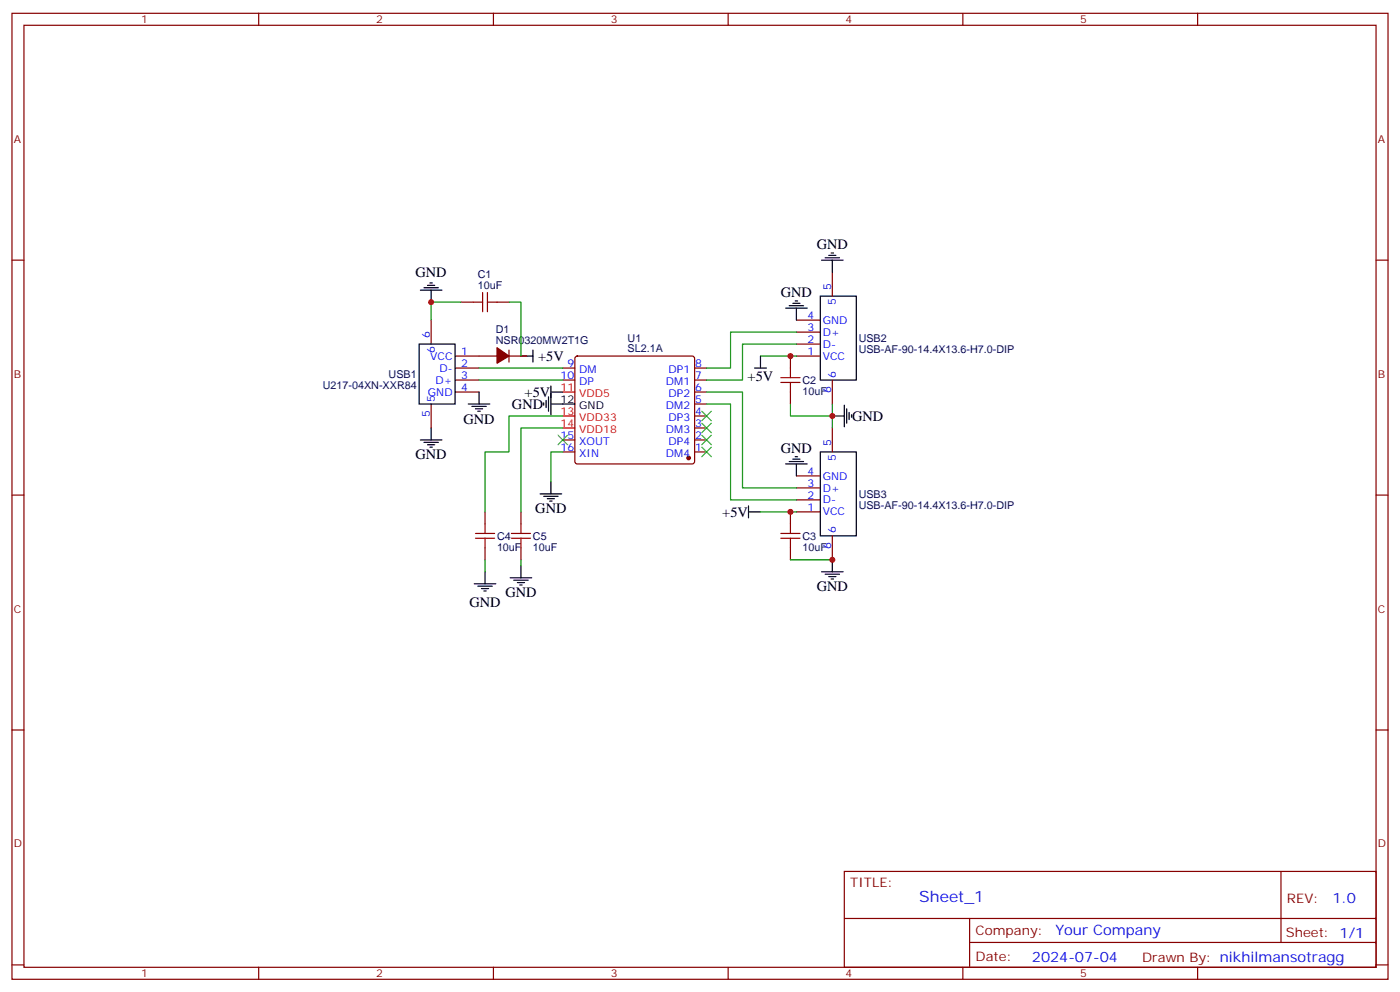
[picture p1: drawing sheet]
<svg xmlns="http://www.w3.org/2000/svg" width="412mm" height="292mm" viewBox="0 0 412 292" stroke-linecap="round" stroke-linejoin="round" font-family="sans-serif">
<g fill="none" stroke="#870000" stroke-width=".35">
<path d="M3.5 3.9h405.4v284.4h-405.4zM7.1 7.4h398.2v277.3h-398.2zM76.2 3.9v3.5M145.3 3.9v3.5M214.5 3.9v3.5M283.6 3.9v3.5M352.8 3.9v3.5M3.5 76.6h3.6M405.3 76.6h3.6M127 94.2v7.1M135.8 88.9h3.5M146.4 88.9h3.5"/>
<path d="M234.6 97.8h7.1M234.6 94.2h7.1M245.2 80.1v7.1M127 118.9v7.1M134.1 104.8h12.3M134.1 115.4h7M134.1 111.9h7M134.1 108.3h7M149.9 104.8h5.3M149.9 103v3.6M165.8 111.9h3.5M165.8 108.3h3.5"/>
<path d="M169.6 105l.4-.2h33.9l.5 .2 .2 .5v30.4l-.2 .5-.5 .2h-33.9l-.5-.3-.2-.4v-30.4zM204.6 118.9h3.5M204.6 115.4h3.5M204.6 111.9h3.5M204.6 108.3h3.5M232.8 104.8v3.5M232.8 115.4v3.5M234.6 104.8h7.1M234.6 101.3h7.1M245.2 111.9v7M165.8 133h3.5M165.8 129.5h3.5"/>
<path d="M204.6 133h3.5M204.6 129.5h3.5M204.6 126h3.5M204.6 122.4h3.5M245.2 126v7M3.5 145.7h3.6M142.9 150.7v3.5M153.5 150.7v3.5M232.8 150.7v3.5M234.6 150.7h7.1M234.6 147.1h7.1M234.6 143.6h7.1"/>
<path d="M234.6 140.1h7.1M245.2 157.7v7.1M405.3 145.7h3.6M142.9 161.3v3.5M153.5 161.3v3.5M232.8 161.3v3.5M3.5 214.9h3.6M405.3 214.9h3.6M248.7 256.5h156.6v28.2h-156.6zM377.3 256.5v20.9M248.7 270.4h156.5M285.6 277.4h119.6"/>
<path d="M285.6 270.4v14.1M3.5 284h3.6M76.2 284.7v3.6M145.3 284.7v3.6M214.5 284.7v3.6M283.6 284.7v3.6M352.8 284.7v3.6M405.3 284h3.6"/>
</g>
<g fill="none" stroke="#000" stroke-width=".35">
<path d="M242 76.6h6.4M243.1 75.9h4.2M244.1 75.2h2.1M244.8 74.5h.7M245.2 76.6v3.5M123.8 85.4h6.4M124.9 84.7h4.2M125.9 84h2.2M126.6 83.3h.8M127 85.4v3.5M231.4 90.7h6.4M232.5 90h4.2"/>
<path d="M233.5 89.3h2.2M234.2 88.6h.7M234.6 90.7v3.5M241.7 87.2h10.5v24.7h-10.5zM123.5 101.3h10.6v17.6h-10.6zM137.9 118.9h6.4M139 119.6h4.2M141.1 115.4v3.5M153.5 104.8h3.5M157 103v3.6M160.2 118.6v.7M160.9 117.9v2.1"/>
<path d="M161.6 116.8v4.2M162.3 118.9h7M162.3 115.4h3.5M162.3 113.6v8.5M222.2 108.3h3.6M224 104.8v3.5M248.7 119.3v6.3M123.8 129.5h6.4M124.9 130.2h4.2M125.9 130.9h2.2M126.6 131.6h.8M127 126v3.5"/>
<path d="M140.1 120.3h2.1M140.8 121h.7M231.4 136.6h6.4M232.5 135.9h4.2M233.5 135.1h2.2M234.2 134.4h.7M234.6 136.6v3.5M241.7 133h10.5v24.7h-10.5zM245.2 122.4h3.5M249.4 120.3v4.3M250.1 121.4v2.1M250.8 122.1v.7"/>
<path d="M159.1 145.4h6.4M160.2 146.1h4.2M161.2 146.8h2.1M161.9 147.5h.7M162.3 141.9v3.5M220.5 150.7h3.5M220.5 148.9v3.5M139.7 171.8h6.3M140.8 172.5h4.2M141.8 173.2h2.1M142.5 174h.7M142.9 168.3v3.5"/>
<path d="M150.3 170.1h6.3M151.3 170.8h4.3M152.4 171.5h2.1M153.1 172.2h.7M153.5 166.5v3.6M242 168.3h6.4M243.1 169h4.2M244.1 169.7h2.1M244.8 170.4h.7M245.2 164.8v3.5"/>
</g>
<g fill="#870000" stroke="#870000" stroke-width=".35">
<path d="M146.4 102.3l3.5 2.5-3.5 2.1z"/>
<circle cx="202.8" cy="134.8" r=".53"/>
</g>
<path d="M165.8 115.4h3.5M165.8 122.4h3.5M165.8 126h3.5" fill="none" stroke="#f00" stroke-width=".35"/>
<g fill="none" stroke="#008700" stroke-width=".35">
<path d="M135.8 88.9h-8.8v5.3M149.9 88.9h3.6v15.9M234.6 97.8h-19.4v10.5h-7.1M141.1 108.3h24.7M141.1 111.9h24.7M208.1 115.4h10.6v28.2h15.9M208.1 118.9h7.1v28.2h19.4M224 104.8h10.6M232.8 118.9v3.5h12.4M234.6 101.3h-15.9v10.6h-10.6M245.2 118.9v7.1M165.8 126h-12.3v24.7"/>
<path d="M165.8 122.4h-15.9v10.6h-7v17.7M165.8 133h-3.5v8.9M224 150.7h10.6M142.9 164.8v3.5M153.5 164.8v1.7M232.8 164.8h12.4"/>
</g>
<g fill="none" stroke="#a10000" stroke-width=".35">
<path d="M139.3 88.9h2.9M142.2 86.1v5.7M143.6 88.9h2.8M143.6 86.1v5.7M230 112.6h5.7M230 111.2h5.7M232.8 108.3v2.9M232.8 112.6v2.8M140.1 158.4h5.6M140.1 157h5.6M142.9 154.2v2.8M142.9 158.4v2.9"/>
<path d="M150.6 158.4h5.7M150.6 157h5.7M153.5 154.2v2.8M153.5 158.4v2.9M230 158.4h5.7M230 157h5.7M232.8 154.2v2.8M232.8 158.4v2.9"/>
</g>
<path d="M164.4 128.1l2.8 2.8M167.2 128.1l-2.8 2.8M206.7 121l2.8 2.9M206.7 124.6l2.8 2.8M206.7 128.1l2.8 2.8M206.7 131.6l2.8 2.8M209.5 121l-2.8 2.9M209.5 124.6l-2.8 2.8M209.5 128.1l-2.8 2.8M209.5 131.6l-2.8 2.8" fill="none" stroke="#3c3" stroke-width=".35"/>
<g fill="#c00">
<circle cx="245.2" cy="122.4" r=".88"/>
<circle cx="127" cy="88.9" r=".88"/>
<circle cx="232.8" cy="104.8" r=".88"/>
<circle cx="245.2" cy="164.8" r=".88"/>
<circle cx="232.8" cy="150.7" r=".88"/>
</g>
<text font-size="4.6" fill="#00f" x="270.8" y="265.5">Sheet_1</text>
<g font-size="4.2">
<text x="240.6" y="73.4">GND</text>
<text x="122.4" y="81.5">GND</text>
<text x="230" y="87.5">GND</text>
<text x="158.5" y="106.2">+5V</text>
<text x="220.2" y="112.3">+5V</text>
<text x="154.5" y="116.9">+5V</text>
<text x="136.5" y="125">GND</text>
<text x="150.8" y="120.4">GND</text>
<text x="251" y="123.9">GND</text>
<text x="122.4" y="135.1">GND</text>
<text x="230" y="133.4">GND</text>
<text x="157.7" y="151">GND</text>
<text x="212.7" y="152.1">+5V</text>
<text x="240.6" y="174">GND</text>
<text x="138.3" y="178.5">GND</text>
<text x="148.9" y="175.7">GND</text>
</g>
<g font-size="4.2" fill="#00f">
<text x="392.5" y="265.8">1.0</text>
<text x="310.9" y="275.3">Your Company</text>
<text x="304" y="283.1">2024-07-04</text>
</g>
<g font-size="3.9" fill="#800">
<text x="250.5" y="261.1">TITLE:</text>
<text x="379.1" y="265.8">REV:</text>
<text x="287.4" y="275.3">Company:</text>
<text x="378.7" y="275.9">Sheet: 1/1</text>
<text x="287.4" y="283">Date:</text>
<text x="336.4" y="283.1">Drawn By: nikhilmansotragg</text>
</g>
<g font-size="3.2" fill="#800">
<text x="41.6" y="6.9">1</text>
<text x="110.8" y="6.9">2</text>
<text x="179.9" y="6.9">3</text>
<text x="249.1" y="6.9">4</text>
<text x="318.2" y="6.9">5</text>
<text x="4.1" y="42">A</text>
<text x="405.9" y="42">A</text>
<text x="4.1" y="111.2">B</text>
<text x="405.9" y="111.2">B</text>
<text x="4.1" y="180.3">C</text>
<text x="405.9" y="180.3">C</text>
<text x="4.1" y="249.4">D</text>
<text x="405.9" y="249.4">D</text>
<text x="41.6" y="287.7">1</text>
<text x="110.8" y="287.7">2</text>
<text x="179.9" y="287.7">3</text>
<text x="249.1" y="287.7">4</text>
<text x="318.2" y="287.7">5</text>
</g>
<g font-size="3.2" fill="#000080">
<text x="140.8" y="81.9">C1</text>
<text x="140.8" y="85.1">10uF</text>
<text x="146.1" y="101.3">NSR0320MW2T1G</text>
<text x="146.1" y="98.1">D1</text>
<text x="184.9" y="100.6">U1</text>
<text x="252.9" y="100.7">USB2</text>
<text x="184.9" y="103.8">SL2.1A</text>
<text x="252.9" y="103.9">USB-AF-90-14.4X13.6-H7.0-DIP</text>
<text x="114.5" y="111.2">USB1</text>
<text x="236.4" y="113">C2</text>
<text x="95.1" y="114.4">U217-04XN-XXR84</text>
<text x="236.4" y="116.2">10uF</text>
<text x="252.9" y="149.7">USB-AF-90-14.4X13.6-H7.0-DIP</text>
<text x="252.9" y="146.5">USB3</text>
<text x="146.4" y="158.9">C4</text>
<text x="157" y="158.9">C5</text>
<text x="236.4" y="158.9">C3</text>
<text x="146.4" y="162.1">10uF</text>
<text x="157" y="162.1">10uF</text>
<text x="236.4" y="162.1">10uF</text>
</g>
<g font-size="3.2" fill="#00f">
<text x="244.8" y="85.4" transform="rotate(-90 244.8 85.4)">5</text>
<text x="246.2" y="89.9" transform="rotate(-90 246.2 89.9)">5</text>
<text x="237.9" y="93.9">4</text>
<text x="242.4" y="95.3">GND</text>
<text x="126.6" y="99.5" transform="rotate(-90 126.6 99.5)">6</text>
<text x="237.9" y="100.9">2</text>
<text x="237.9" y="97.4">3</text>
<text x="242.4" y="98.8">D+</text>
<text x="126.7" y="105.9">VCC</text>
<text x="128.1" y="104" transform="rotate(-90 128.1 104)">6</text>
<text x="135.8" y="104.5">1</text>
<text x="135.8" y="108">2</text>
<text x="167.1" y="108">9</text>
<text x="204.8" y="108">8</text>
<text x="237.9" y="104.5">1</text>
<text x="242.4" y="105.9">VCC</text>
<text x="242.4" y="102.3">D-</text>
<text x="128.3" y="112.9">D+</text>
<text x="129.5" y="109.4">D-</text>
<text x="135.8" y="111.5">3</text>
<text x="165.1" y="111.5">10</text>
<text x="170.6" y="109.7">DM</text>
<text x="170.6" y="113.3">DP</text>
<text x="196.2" y="113.3">DM1</text>
<text x="196.9" y="109.7">DP1</text>
<text x="204.8" y="111.5">7</text>
<text x="246.2" y="111.2" transform="rotate(-90 246.2 111.2)">6</text>
<text x="126.1" y="116.5">GND</text>
<text x="128.1" y="118.2" transform="rotate(-90 128.1 118.2)">5</text>
<text x="135.8" y="115">4</text>
<text x="196.9" y="116.8">DP2</text>
<text x="204.8" y="118.6">5</text>
<text x="204.8" y="115">6</text>
<text x="244.8" y="115.6" transform="rotate(-90 244.8 115.6)">6</text>
<text x="126.6" y="122.7" transform="rotate(-90 126.6 122.7)">5</text>
<text x="196.2" y="120.3">DM2</text>
<text x="196.9" y="123.9">DP3</text>
<text x="204.8" y="125.6">3</text>
<text x="204.8" y="122.1">4</text>
<text x="165.1" y="129.2">15</text>
<text x="170.6" y="130.9">XOUT</text>
<text x="196.2" y="127.4">DM3</text>
<text x="196.9" y="130.9">DP4</text>
<text x="204.8" y="129.2">2</text>
<text x="244.8" y="131.3" transform="rotate(-90 244.8 131.3)">5</text>
<text x="165.1" y="132.7">16</text>
<text x="170.6" y="134.4">XIN</text>
<text x="196.2" y="134.4">DM4</text>
<text x="204.8" y="132.7">1</text>
<text x="246.2" y="135.8" transform="rotate(-90 246.2 135.8)">5</text>
<text x="237.9" y="143.3">3</text>
<text x="237.9" y="139.7">4</text>
<text x="242.4" y="141.1">GND</text>
<text x="237.9" y="146.8">2</text>
<text x="242.4" y="148.2">D-</text>
<text x="242.4" y="144.7">D+</text>
<text x="237.9" y="150.3">1</text>
<text x="242.4" y="151.7">VCC</text>
<text x="244.8" y="161.5" transform="rotate(-90 244.8 161.5)">6</text>
<text x="246.2" y="157" transform="rotate(-90 246.2 157)">6</text>
</g>
<g font-size="3.2" fill="#f00">
<text x="165.1" y="115">11</text>
<text x="170.6" y="116.8">VDD5</text>
<text x="165.1" y="122.1">13</text>
<text x="165.1" y="125.6">14</text>
<text x="170.6" y="123.9">VDD33</text>
<text x="170.6" y="127.4">VDD18</text>
</g>
<g font-size="3.2">
<text x="165.1" y="118.6">12</text>
<text x="170.6" y="120.3">GND</text>
</g>
</svg>
